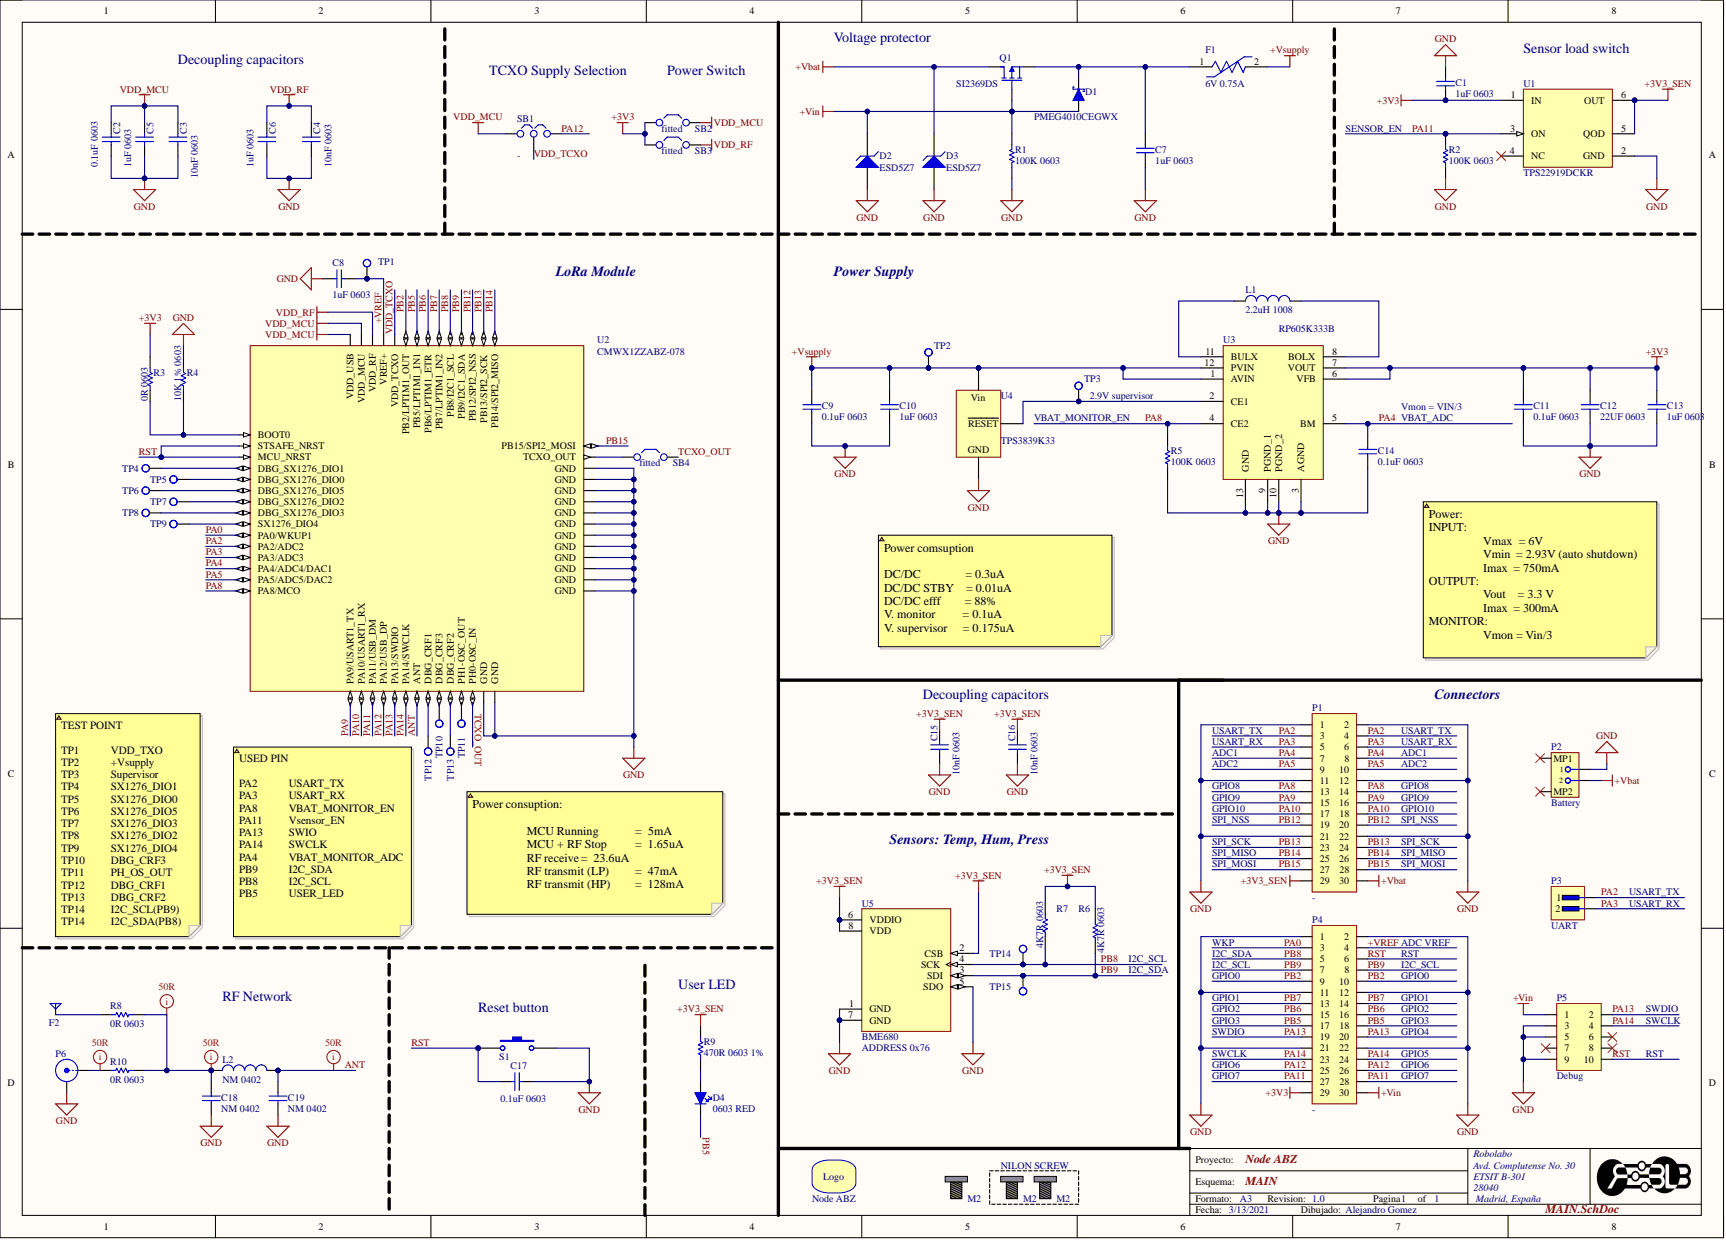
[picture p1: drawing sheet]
# Altium project NODE_ABZ.PrjPcb
title: Node ABZ
1 sheet, 73 parts. Net scope: global (net labels, ports and power ports of the same name join across sheets).
Board file: NODE_ABZ.PcbDoc

## Sheet MAIN.SchDoc: Node ABZ
size A3; DrawnBy: Alejandro Gomez; Organization: Robolabo; Address1: Avd. Complutense No. 30; Address2: ETSIT B-301; Address3: 28040; Address4: Madrid, España; Revision: 1.0; SheetNumber: 1; SheetTotal: 1; PageSize: A3; SheetName: MAIN

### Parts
C1  1uF 0603  [CAP_SMD_0603]
C2  0.1uF 0603  [CAP_SMD_0603]
C3  10nF 0603  [CAP_SMD_0603]
C4  10nF 0603  [CAP_SMD_0603]
C5  1uF 0603  [CAP_SMD_0603]
C6  1uF 0603  [CAP_SMD_0603]
C7  1uF 0603  [CAP_SMD_0603]
C8  1uF 0603  [CAP_SMD_0603]
C9  0.1uF 0603  [CAP_SMD_0603]
C10  1uF 0603  [CAP_SMD_0603]
C11  0.1uF 0603  [CAP_SMD_0603]
C12  22UF 0603  [CAP_SMD_0603]
C13  1uF 0603  [CAP_SMD_0603]
C14  0.1uF 0603  [CAP_SMD_0603]
C15  10nF 0603  [CAP_SMD_0603]
C16  10nF 0603  [CAP_SMD_0603]
C17  0.1uF 0603  [CAP_SMD_0603]
C18  NM 0402  [CAP_SMD_0402]  (no BOM)
C19  NM 0402  [CAP_SMD_0402]  (no BOM)
D1  PMEG4010CEGWX  [SODFL358X130-2N]
D2  ESD5Z7  [SODFL160X70-2N]
D3  ESD5Z7  [SODFL160X70-2N]
D4  0603 RED  [DIODE_LED_SMD_0603]
F1  6V 0.75A  [FP-0ZCK0075FF2E-MFG]
F2  Helical 868-915Mhz  [Helical_868-915MHZ]  (value not drawn)  (no BOM)
L1  2.2uH 1008  [IND_SMD_1008]
L2  NM 0402  [IND_SMD_0402]  (no BOM)
logo1  Node ABZ  [Robolabo10x25]  (no BOM)
P1  -  [CONN-2X15-1.27-MALE-RECT-SMD]  (no BOM)
P2  Battery  [JST- S2B-PH-SM4-TB(LF)(SN)-2_V]
P3  UART  [CONN-1X2-2.54-PCB]  (no BOM)
P4  -  [CONN-2X15-1.27-MALE-RECT-SMD]  (no BOM)
P5  Debug  [CONN-2X5-1.27-PCB]  (no BOM)
P6  SMA  [ULFConnector]  (value not drawn)
Q1  SI2369DS  [SOT95P237X120-3N]
R1  100K 0603  [RES_SMD_0603]
R2  100K 0603  [RES_SMD_0603]
R3  0R 0603  [RES_SMD_0603]
R4  10K 1% 0603  [RES_SMD_0603]
R5  100K 0603  [RES_SMD_0603]
R6  4K7R 0603  [RES_SMD_0603]
R7  4K7R 0603  [RES_SMD_0603]
R8  0R 0603  [RED_SMD_0402]
R9  470R 0603 1%  [RES_SMD_0603]
R10  0R 0603  [RED_SMD_0402]
S1  SPST 4.6x2.8mm  [KMR4_CK_SWITCH]  (value not drawn)
SB1  -  [0603_SB_3P]  (no BOM)
SB2  fitted  [0603_SB_2P]  (no BOM)
SB3  fitted  [0603_SB_2P]  (no BOM)
SB4  fitted  [0603_SB_2P]  (no BOM)
screw1  M2  [M2]
screw2  M2  [M2_NOPAD]
screw3  M2  [M2_NOPAD]
TP1  -  [TP_1MM]  (value not drawn)  (no BOM)
TP2  -  [TP_1MM]  (value not drawn)  (no BOM)
TP3  -  [TP_1MM]  (value not drawn)  (no BOM)
TP4  -  [TP_1MM]  (value not drawn)  (no BOM)
TP5  -  [TP_1MM]  (value not drawn)  (no BOM)
TP6  -  [TP_1MM]  (value not drawn)  (no BOM)
TP7  -  [TP_1MM]  (value not drawn)  (no BOM)
TP8  -  [TP_1MM]  (value not drawn)  (no BOM)
TP9  -  [TP_1MM]  (value not drawn)  (no BOM)
TP10  -  [TP_1MM]  (value not drawn)  (no BOM)
TP11  -  [TP_1MM]  (value not drawn)  (no BOM)
TP12  -  [TP_1MM]  (value not drawn)  (no BOM)
TP13  -  [TP_1MM]  (value not drawn)  (no BOM)
TP14  -  [TP_1MM]  (value not drawn)  (no BOM)
TP15  -  [TP_1MM]  (value not drawn)  (no BOM)
U1  TPS22919DCKR  [FP-DCK0006A-IPC_B]
U2  CMWX1ZZABZ-078  [XCVR_CMWX1ZZABZ-078]
U3  RP605K333B  [SON50P270X300X60-13N]
U4  TPS3839K33  [SOT95P237X120-3N]
U5  BME680  [PSON80P300X300X100-8N]

### Blocks framed on the sheet
NILON SCREW: screw2 screw3

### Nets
+3V3: C1.2 C11.2 C12.2 C13.2 P4.29 R3.2 SB2.1(C1) SB3.1(C1) U1.1(IN) U3.6(VFB) U3.7(VOUT)
+3V3_SEN: C15.2 C16.2 P1.29 R6.2 R7.2 R9.2 U1.5(QOD) U1.6(OUT) U5.2(CSB) U5.6(VDDIO) U5.8(VDD)
+Vbat: D3.2(K) P1.30 P2.2 Q1.3(D)
+Vin: D1.1(A) D2.2(K) P4.30 P5.1 Q1.1(G) R1.1
+Vsupply: C9.2 C10.2 F1.2 TP2.1(-) U3.1(AVIN) U3.12(PVIN) U4.3(Vin)
GND: C1.1 C2.1 C3.1 C4.1 C5.1 C6.1 C7.1 C8.2 C9.1 C10.1 C11.1 C12.1 C13.1 C14.1 C15.1 C16.1 C17.2 C18.1 C19.1 D2.1(A) D3.1(A) P1.1 P1.2 P1.11 P1.12 P1.21 P1.22 P2.1 P4.1 P4.2 P4.11 P4.12 P4.21 P4.22 P5.3 P5.5 P5.9 P6.2(Y) R1.2 R2.1 R4.2 R5.1 S1.2 U1.2(GND) U2.3(GND) U2.7(GND) U2.25(GND) U2.27(GND) U2.44(GND) U2.49(GND) U2.50(GND) U2.51(GND) U2.52(GND) U2.53(GND) U2.54(GND) U2.55(GND) U2.56(GND) U2.57(GND) U3.3(AGND) U3.9(PGND_1) U3.10(PGND_2) U3.13(GND) U4.1(GND) U5.1(GND) U5.5(SDO) U5.7(GND)
VDD_MCU: C2.2 C3.2 C5.2 SB1.1(C1) SB2.2(C2) U2.4(VDD_USB) U2.5(VDD_MCU)
VDD_RF: C4.2 C6.2 SB3.2(C2) U2.6(VDD_RF)
+VREF: C8.1 P4.4 TP1.1(-) U2.32(VREF+)
ANT: C19.2 L2.2 U2.26(ANT)
PA0: P4.3 U2.33(PA0/WKUP1)
PA2: P1.3 P1.4 P3.1 U2.24(PA2/ADC2)
PA3: P1.5 P1.6 P3.2 U2.23(PA3/ADC3)
PA4: C14.2 P1.7 P1.8 U2.22(PA4/ADC4/DAC1) U3.5(BM)
PA5: P1.9 P1.10 U2.21(PA5/ADC5/DAC2)
PA8: P1.13 P1.14 R5.2 U2.20(PA8/MCO) U3.4(CE2)
PA9: P1.15 P1.16 U2.19(PA9/USART1_TX)
PA10: P1.17 P1.18 U2.18(PA10/USART1_RX)
PA11: P4.27 P4.28 R2.2 U1.3(ON) U2.2(PA11/USB_DM)
PA12: P4.25 P4.26 SB1.3(C2) U2.1(PA12/USB_DP)
PA13: P4.19 P4.20 P5.2 U2.41(PA13/SWDIO)
PA14: P4.23 P4.24 P5.4 U2.42(PA14/SWCLK)
PB2: P4.9 P4.10 U2.37(PB2/LPTIM1_OUT)
PB5: D4.2(K) P4.17 P4.18 U2.40(PB5/LPTIM1_IN1)
PB6: P4.15 P4.16 U2.39(PB6/LPTIM1_ETR)
PB7: P4.13 P4.14 U2.38(PB7/LPTIM1_IN2)
PB8: P4.5 R7.1 TP14.1(-) U2.35(PB8/I2C1_SCL) U5.4(SCK)
PB9: P4.7 P4.8 R6.1 TP15.1(-) U2.36(PB9/I2C1_SDA) U5.3(SDI)
PB12: P1.19 P1.20 U2.17(PB12/SPI2_NSS)
PB13: P1.23 P1.24 U2.16(PB13/SPI2_SCK)
PB14: P1.25 P1.26 U2.15(PB14/SPI2_MISO)
PB15: P1.27 P1.28 U2.14(PB15/SPI2_MOSI)
RST: C17.1 P4.6 P5.10 S1.1 U2.31(STSAFE_NRST) U2.34(MCU_NRST)
TCXO_OUT: SB4.2(C2) U2.46(PH0-OSC_IN)
VDD_TCXO: SB1.2(C2) U2.48(VDD_TCXO)
NetC7_2: C7.2 D1.2(K) F1.1 Q1.2(S)
NetC18_2: C18.2 L2.1 R8.2 R10.2
NetD4_1: D4.1(A) R9.1
NetF2_1: F2.1 R8.1
NetL1_1: L1.1 U3.11(BULX)
NetL1_2: L1.2 U3.8(BOLX)
NetP6_1: P6.1(X) R10.1
NetR3_1: R3.1 R4.1 U2.43(BOOT0)
NetSB4_1: SB4.1(C1) U2.47(TCXO_OUT)
NetTP3_1: TP3.1(-) U3.2(CE1) U4.2(~{RESET})
NetTP4_1: TP4.1(-) U2.12(DBG_SX1276_DIO1)
NetTP5_1: TP5.1(-) U2.13(DBG_SX1276_DIO0)
NetTP6_1: TP6.1(-) U2.11(DBG_SX1276_DIO5)
NetTP7_1: TP7.1(-) U2.8(DBG_SX1276_DIO2)
NetTP8_1: TP8.1(-) U2.9(DBG_SX1276_DIO3)
NetTP9_1: TP9.1(-) U2.10(SX1276_DIO4)
NetTP10_1: TP10.1(-) U2.29(DBG_CRF3)
NetTP11_1: TP11.1(-) U2.45(PH1-OSC_OUT)
NetTP12_1: TP12.1(-) U2.28(DBG_CRF1)
NetTP13_1: TP13.1(-) U2.30(DBG_CRF2)

Not connected (* = marked no-connect by the designer): P2 MP1* MP2*; P5 6* 7* 8*; U1 4(NC)*

### Layout directives
net class 50R; rule Width Constraint [Pref Impedance = 50.00ohms    Min Impedance = 50.00ohms    Max Impedance = 50.00ohms]: ANT, NetC18_2, NetP6_1

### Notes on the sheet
- Decoupling capacitors
- TCXO Supply Selection
- Power Switch
- Voltage protector
- Sensor load switch
- SENSOR_EN
- LoRa Module
- Power Supply
- VBAT_MONITOR_EN
- (near TP3) 2.9V supervisor
- Vmon = VIN/3
- (near C14) VBAT_ADC
- Power comsuption
  DC/DC               = 0.3uA
  DC/DC STBY    = 0.01uA
  DC/DC efff        = 88%
  V. monitor         = 0.1uA
  V. supervisor     = 0.175uA
- Power:
  INPUT:
  Vmax  = 6V
  Vmin  = 2.93V (auto shutdown)
  Imax  = 750mA
  OUTPUT:
  Vout    = 3.3 V
  Imax  = 300mA
  MONITOR:
  Vmon = Vin/3
- Connectors
- USART_TX
- USART_RX
- ADC1
- ADC2
- GPIO8
- GPIO9
- GPIO10
- Sensors: Temp, Hum, Press
- SPI_NSS
- SPI_SCK
- SPI_MISO
- SPI_MOSI
- Power consuption:
  MCU Running	=  5mA
  MCU + RF Stop  	=  1.65uA
  RF receive 	=  23.6uA
  RF transmit (LP)     	=  47mA
  RF transmit (HP)   	=  128mA
- TEST POINT
  TP1	VDD_TXO
  TP2	+Vsupply
  TP3	Supervisor
  TP4	SX1276_DIO1
  TP5	SX1276_DIO0
  TP6	SX1276_DIO5
  TP7	SX1276_DIO3
  TP8	SX1276_DIO2
  TP9	SX1276_DIO4
  TP10	DBG_CRF3
  TP11	PH_OS_OUT
  TP12	DBG_CRF1
  TP13	DBG_CRF2
  TP14	I2C_SCL(PB9)
  TP14	I2C_SDA(PB8)
- (near TP12) USED PIN
  PA2	USART_TX
  PA3	USART_RX
  PA8	VBAT_MONITOR_EN
  PA11	Vsensor_EN
  PA13	SWIO
  PA14	SWCLK
  PA4	VBAT_MONITOR_ADC
  PB9	I2C_SDA
  PB8	I2C_SCL
  PB5	USER_LED
- (near R6) I2C_SCL
- (near R6) I2C_SDA
- WKP
- I2C_SCL
- I2C_SDA
- GPIO0
- ADC VREF
- RST
- RF Network
- (near S1) Reset button
- User LED
- GPIO1
- GPIO2
- GPIO3
- SWDIO
- GPIO4
- SWCLK
- (near U5) ADDRESS 0x76
- GPIO6
- GPIO7
- GPIO5
